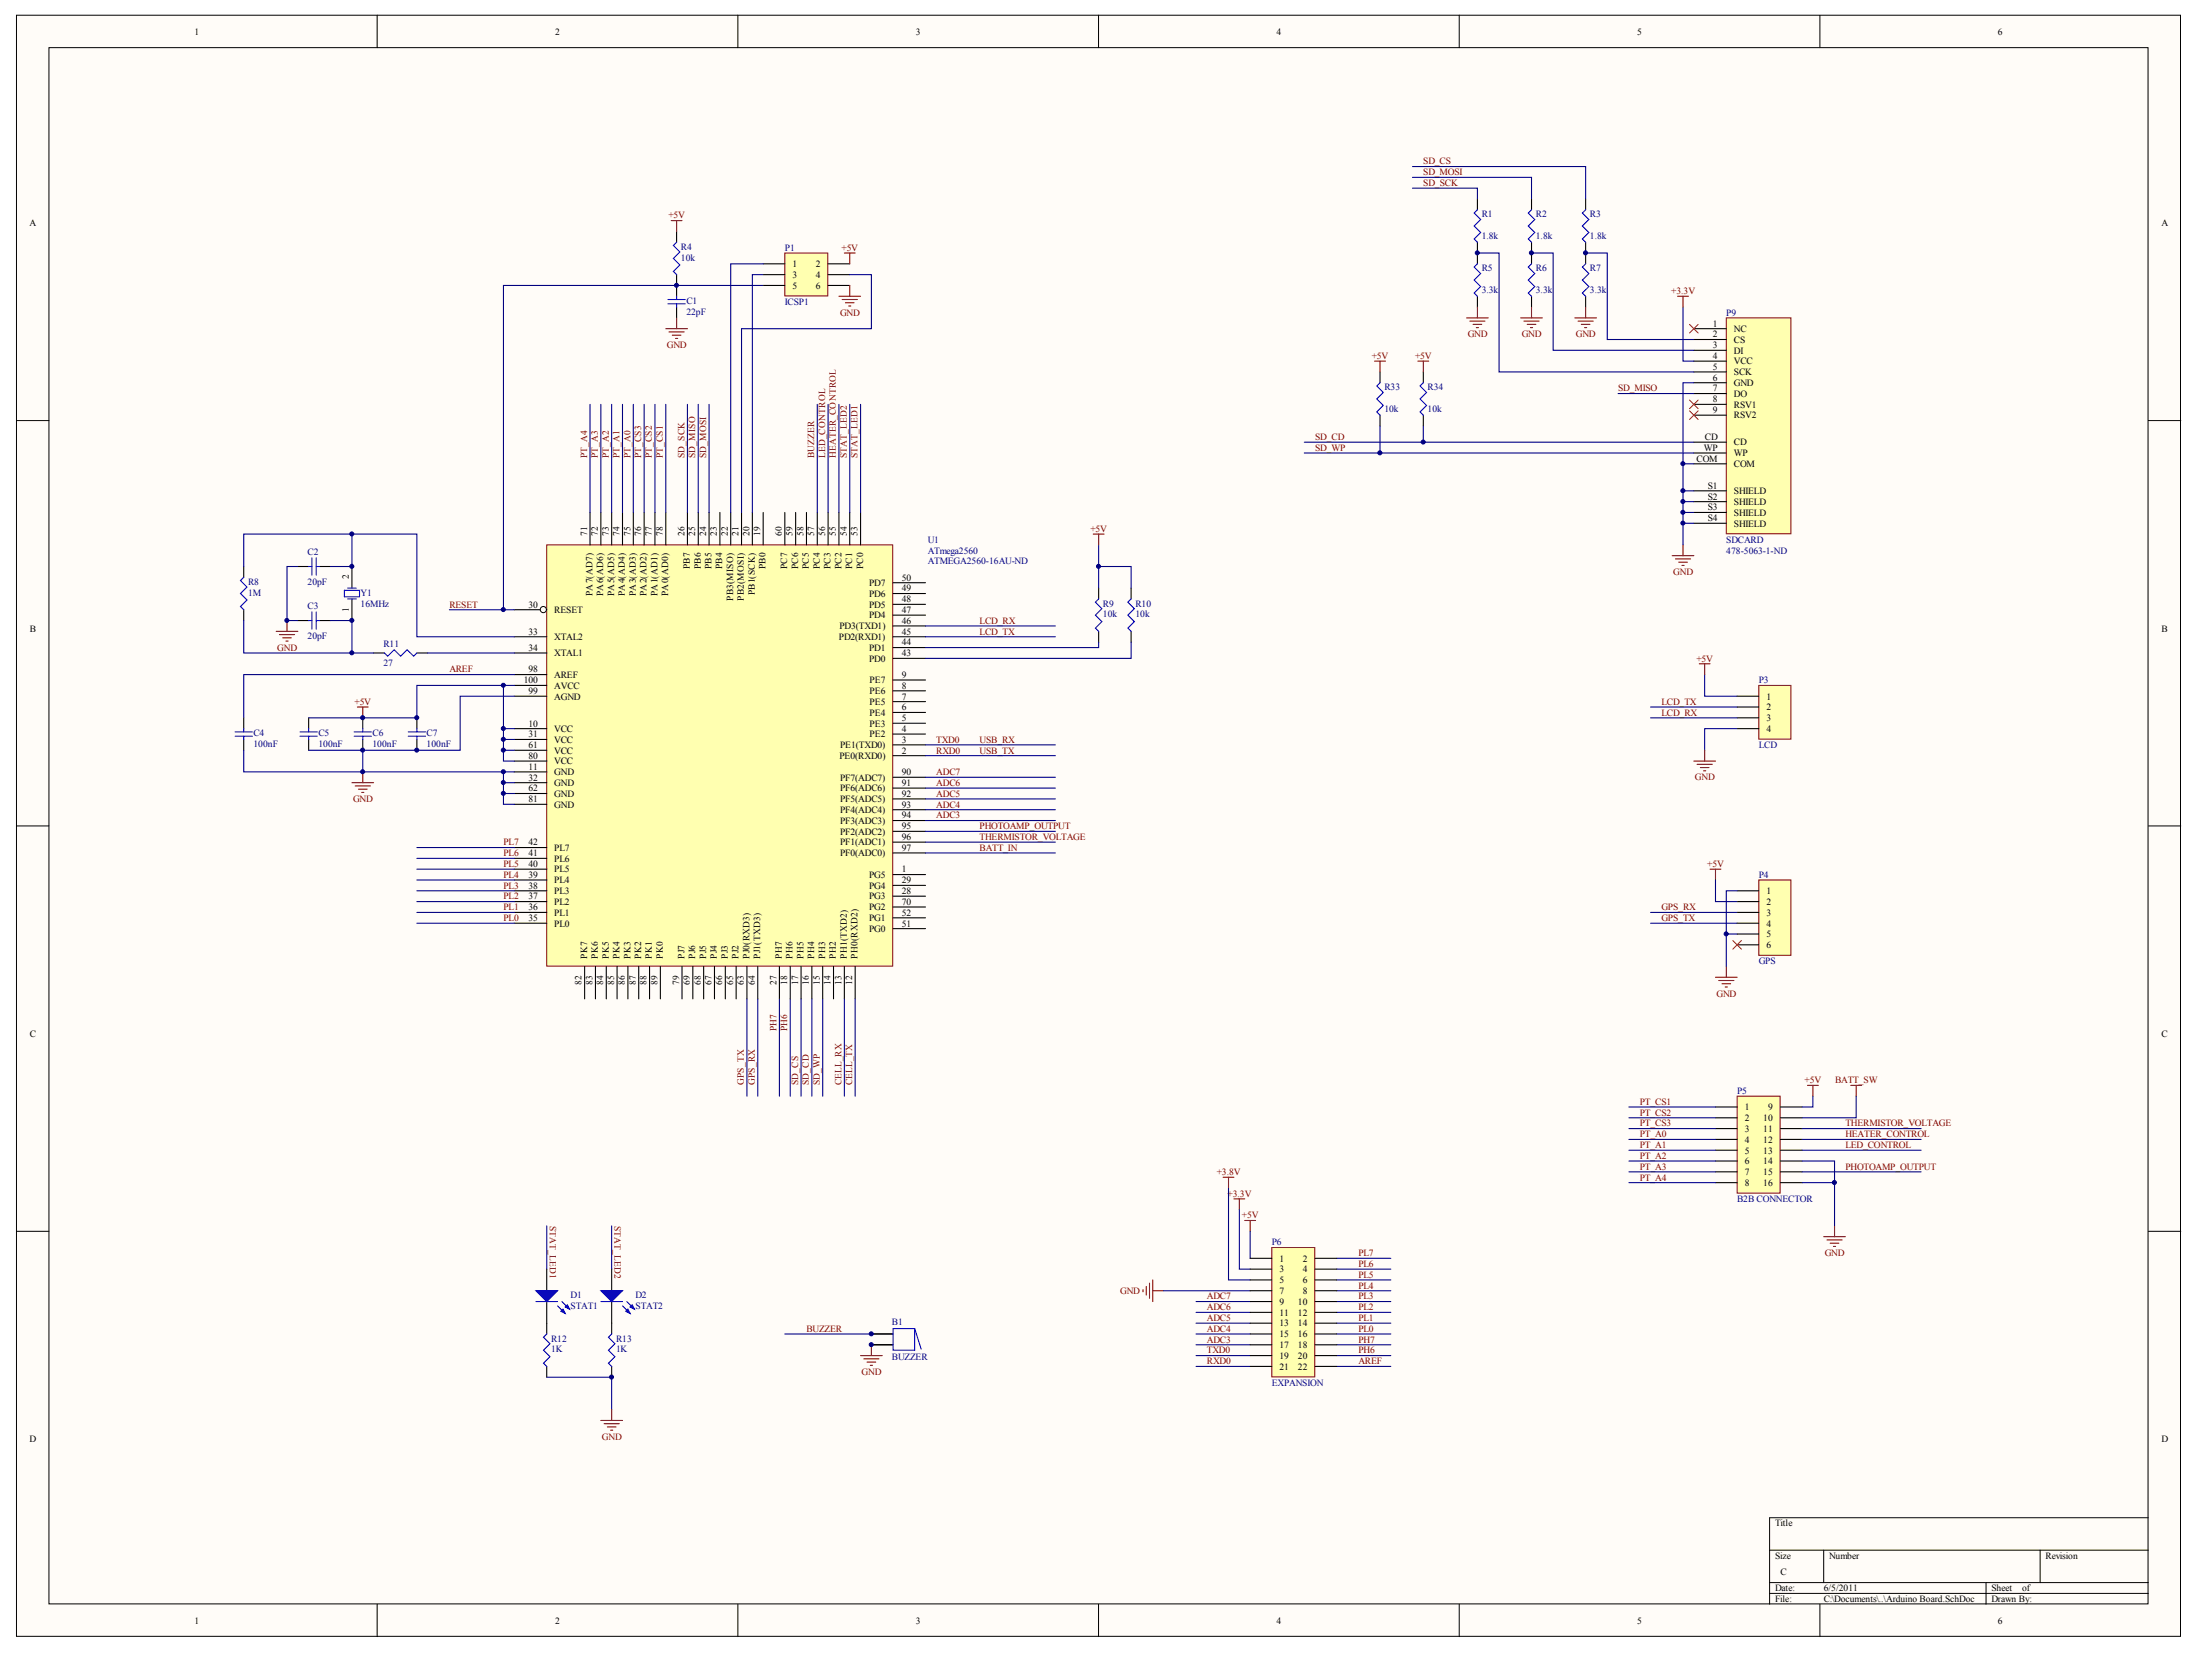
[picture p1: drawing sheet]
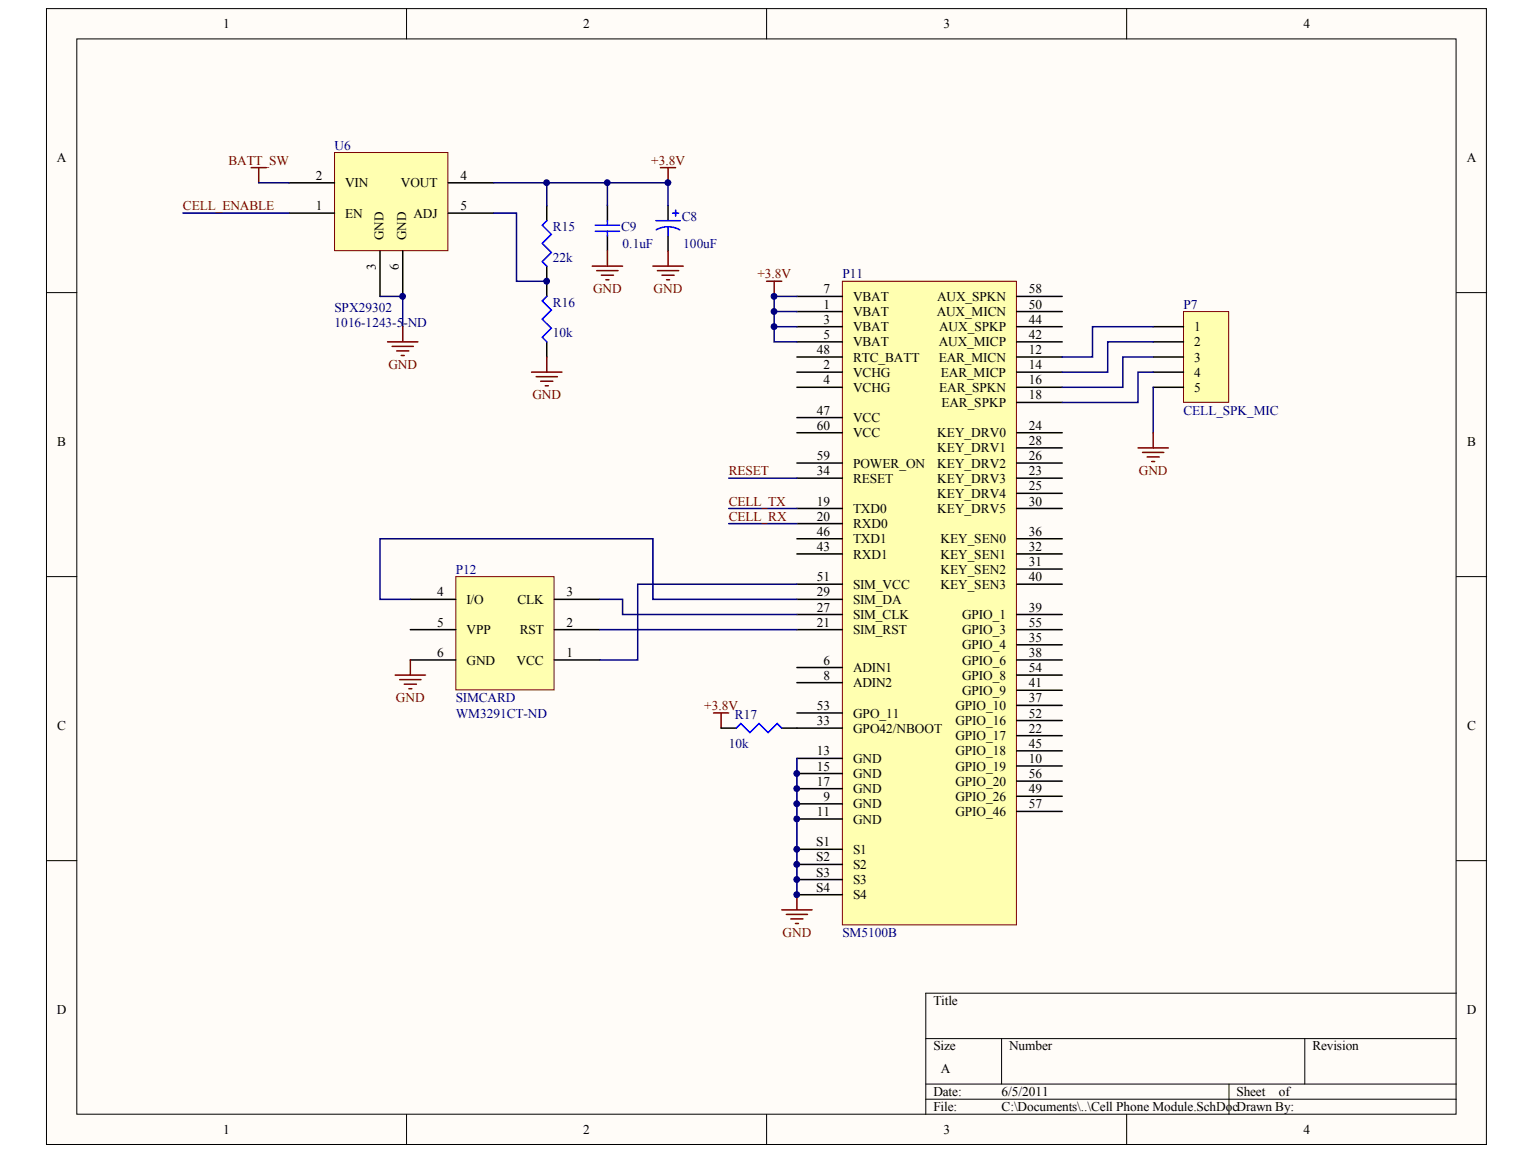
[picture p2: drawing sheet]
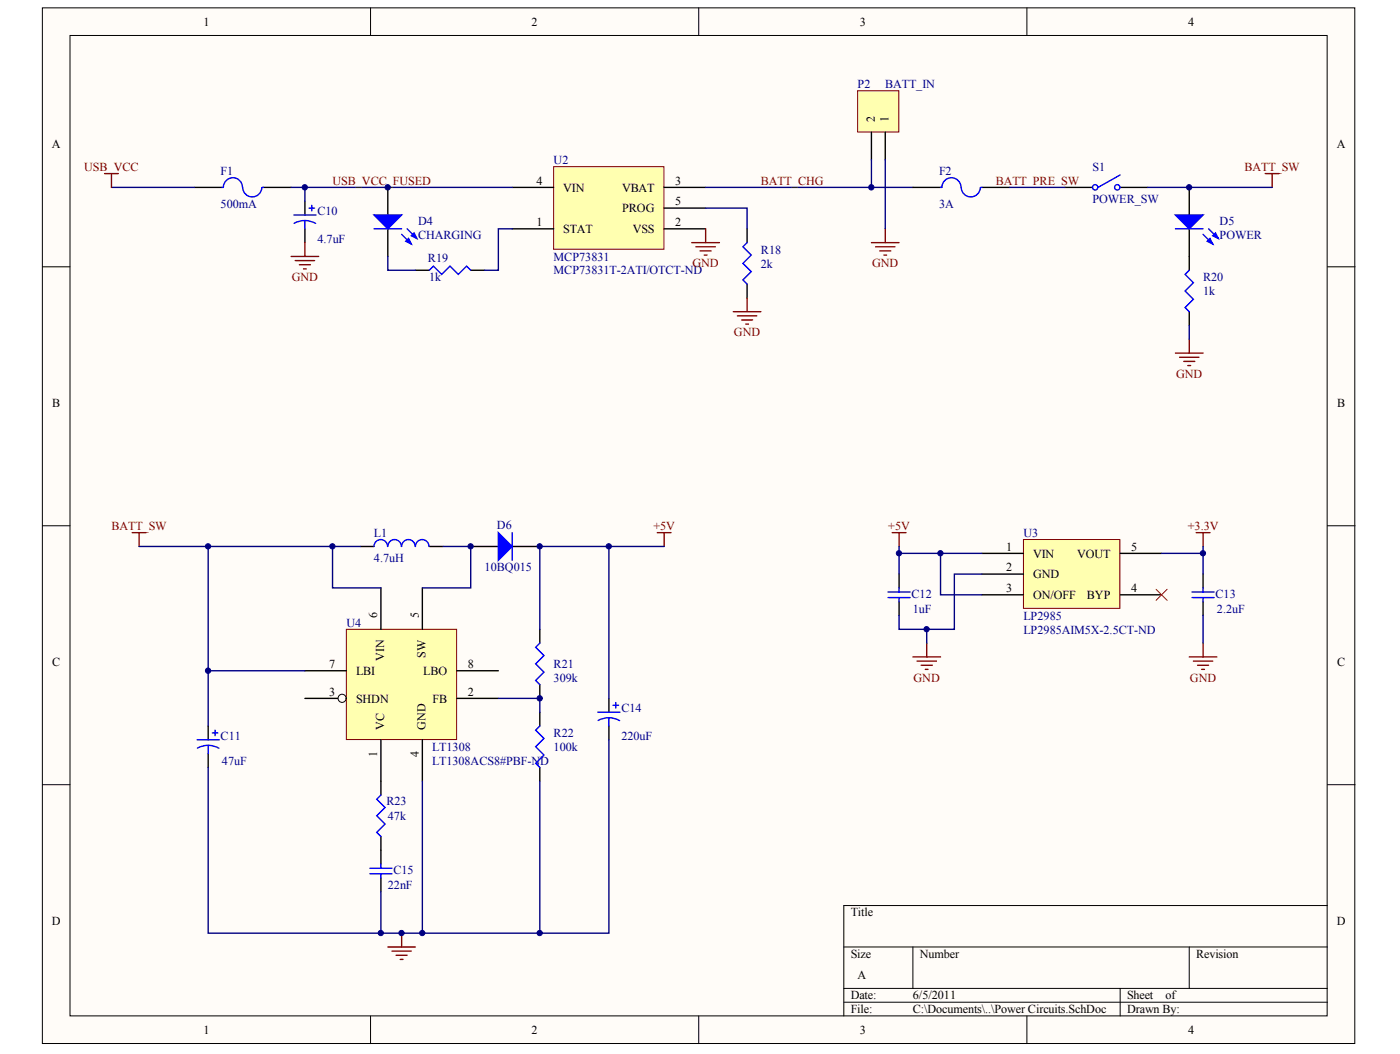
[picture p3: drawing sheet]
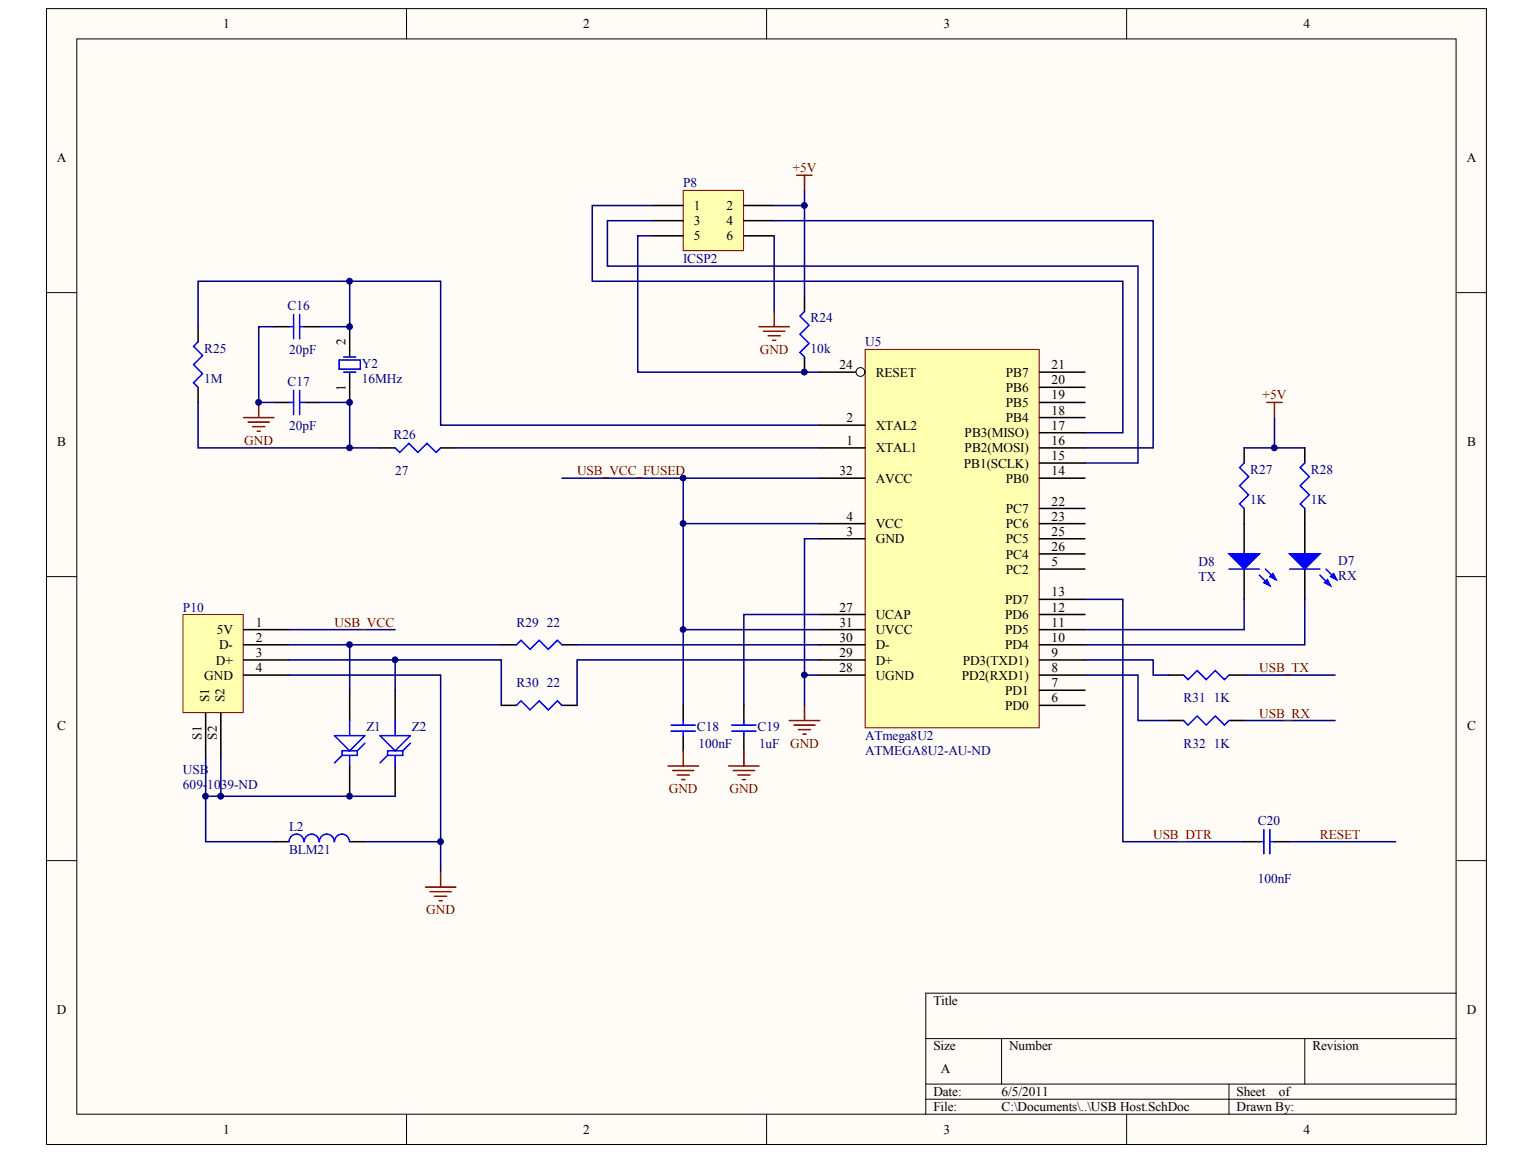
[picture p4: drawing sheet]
# Altium project LAMP Microcontroller PCB.PrjPCB
4 sheets, 88 parts. Net scope: global (net labels, ports and power ports of the same name join across sheets).
Board file: Microcontroller PCB.PcbDoc
Sheets:
  Arduino Board.SchDoc
  Power Circuits.SchDoc
  Cell Phone Module.SchDoc
  USB Host.SchDoc

## Sheet Arduino Board.SchDoc
size C

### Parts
B1  BUZZER  [BUZZER]
C1  value 22pF  [C1206]  (hidden comment: Cap Semi)
C2  value 20pF  [C1206]  (hidden comment: Cap Semi)
C3  value 20pF  [C1206]  (hidden comment: Cap Semi)
C4  value 100nF  [C1206]  (hidden comment: Cap Semi)
C5  value 100nF  [C1206]  (hidden comment: Cap Semi)
C6  value 100nF  [C1206]  (hidden comment: Cap Semi)
C7  value 100nF  [C1206]  (hidden comment: Cap Semi)
D1  STAT1  [HDR1X2]
D2  STAT2  [HDR1X2]
P1  ICSP1  [HDR2X3]
P3  LCD  [2MM JST PH - 4 PIN]
P4  GPS  [2mm JST PH - 6 pin]
P5  B2B CONNECTOR  [HDR2X8_CEN]
P6  EXPANSION  [HDR2X11]
P9  SDCARD  Supplier Part Number 1: 478-5063-1-ND  [SDSLOT]
R1  value 1.8k  [RESC3216M]  (hidden comment: Res3)
R2  value 1.8k  [RESC3216M]  (hidden comment: Res3)
R3  value 1.8k  [RESC3216M]  (hidden comment: Res3)
R4  value 10k  [RESC3216M]  (hidden comment: Res3)
R5  value 3.3k  [RESC3216M]  (hidden comment: Res3)
R6  value 3.3k  [RESC3216M]  (hidden comment: Res3)
R7  value 3.3k  [RESC3216M]  (hidden comment: Res3)
R8  value 1M  [RESC3216M]  (hidden comment: Res3)
R9  value 10k  [RESC3216M]  (hidden comment: Res3)
R10  value 10k  [RESC3216M]  (hidden comment: Res3)
R11  value 27  [RESC3216M]  (hidden comment: Res3)
R12  value 1K  [RESC3216M]  (hidden comment: Res3)
R13  value 1K  [RESC3216M]  (hidden comment: Res3)
R33  value 10k  [RESC3216M]  (hidden comment: Res3)
R34  value 10k  [RESC3216M]  (hidden comment: Res3)
U1  ATmega2560  Supplier Part Number 1: ATMEGA2560-16AU-ND  [TSQFP50P1600X1600-100M]
Y1  16MHz  [SMT Crystal]

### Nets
+3.3V: P6.3 P9.4(VCC)
+3.8V: P6.5
+5V: C5.2 C6.2 C7.2 P1.2 P3.1 P4.2 P5.9 P6.1 R4.2 R9.2 R10.2 R33.2 R34.2 U1.10(VCC) U1.31(VCC) U1.61(VCC) U1.80(VCC) U1.100(AVCC)
BATT_SW: P5.10
GND: B1.2 B1.2A C1.1 C2.1 C3.2 C4.1 C5.1 C6.1 C7.1 P1.6 P3.4 P4.1 P4.5 P5.14 P5.16 P6.7 P9.6(GND) P9.COM P9.S1(SHIELD) P9.S2(SHIELD) P9.S3(SHIELD) P9.S4(SHIELD) R5.1 R6.1 R7.1 R12.1 R13.1 U1.11(GND) U1.32(GND) U1.62(GND) U1.81(GND) U1.99(AGND)
ADC3: P6.17 U1.94(PF3(ADC3))
ADC4: P6.15 U1.93(PF4(ADC4))
ADC5: P6.13 U1.92(PF5(ADC5))
ADC6: P6.11 U1.91(PF6(ADC6))
ADC7: P6.9 U1.90(PF7(ADC7))
AREF: C4.2 P6.22 U1.98(AREF)
BATT_IN: U1.97(PF0(ADC0))
BUZZER: B1.1 B1.1A U1.57(PC4)
CELL_RX: U1.13(PH1(TXD2))
CELL_TX: U1.12(PH0(RXD2))
GPS_RX: P4.3 U1.64(PJ1(TXD3))
GPS_TX: P4.4 U1.63(PJ0(RXD3))
HEATER_CONTROL: P5.12 U1.55(PC2)
LCD_RX: P3.3 U1.46(PD3(TXD1))
LCD_TX: P3.2 U1.45(PD2(RXD1))
LED_CONTROL: P5.13 U1.56(PC3)
PH6: P6.20 U1.18(PH6)
PH7: P6.18 U1.27(PH7)
PHOTOAMP_OUTPUT: P5.15 U1.95(PF2(ADC2))
PL0: P6.16 U1.35(PL0)
PL1: P6.14 U1.36(PL1)
PL2: P6.12 U1.37(PL2)
PL3: P6.10 U1.38(PL3)
PL4: P6.8 U1.39(PL4)
PL5: P6.6 U1.40(PL5)
PL6: P6.4 U1.41(PL6)
PL7: P6.2 U1.42(PL7)
PT_A0: P5.4 U1.75(PA3(AD3))
PT_A1: P5.5 U1.74(PA4(AD4))
PT_A2: P5.6 U1.73(PA5(AD5))
PT_A3: P5.7 U1.72(PA6(AD6))
PT_A4: P5.8 U1.71(PA7(AD7))
PT_CS1: P5.1 U1.78(PA0(AD0))
PT_CS2: P5.2 U1.77(PA1(AD1))
PT_CS3: P5.3 U1.76(PA2(AD2))
RESET: C1.2 P1.5 R4.1 U1.30(RESET)
RXD0: P6.21 U1.2(PE0(RXD0))  [also labelled USB_TX]
SD_CD: P9.CD R34.1 U1.16(PH4)
SD_CS: R3.2 U1.17(PH5)
SD_MISO: P9.7(DO) U1.25(PB6)
SD_MOSI: R2.2 U1.24(PB5)
SD_SCK: R1.2 U1.26(PB7)
SD_WP: P9.WP R33.1 U1.15(PH3)
STAT_LED1: D1.1(A) U1.53(PC0)
STAT_LED2: D2.1(A) U1.54(PC1)
THERMISTOR_VOLTAGE: P5.11 U1.96(PF1(ADC1))
TXD0: P6.19 U1.3(PE1(TXD0))  [also labelled USB_RX]
NetC2_2: C2.2 R8.2 U1.33(XTAL2) Y1.2(OSC2)
NetC3_1: C3.1 R8.1 R11.2 Y1.1(OSC1)
NetD1_2: D1.2(K) R12.2
NetD2_2: D2.2(K) R13.2
NetP1_1: P1.1 U1.22(PB3(MISO))
NetP1_3: P1.3 U1.20(PB1(SCK))
NetP1_4: P1.4 U1.21(PB2(MOSI))
NetP9_2: P9.2(CS) R3.1 R7.2
NetP9_3: P9.3(DI) R2.1 R6.2
NetP9_5: P9.5(SCK) R1.1 R5.2
NetR9_1: R9.1 U1.44(PD1)
NetR10_1: R10.1 U1.43(PD0)
NetR11_1: R11.1 U1.34(XTAL1)

Not connected (* = marked no-connect by the designer): P4 6*; P9 1(NC)* 8(RSV1)* 9(RSV2)*; U1 1(PG5) 4(PE2) 5(PE3) 6(PE4) 7(PE5) 8(PE6) 9(PE7) 14(PH2) 19(PB0) 23(PB4) 28(PG3) 29(PG4) 47(PD4) 48(PD5) 49(PD6) 50(PD7) 51(PG0) 52(PG1) 58(PC5) 59(PC6) 60(PC7) 65(PJ2) 66(PJ3) 67(PJ4) 68(PJ5) 69(PJ6) 70(PG2) 79(PJ7) 82(PK7) 83(PK6) 84(PK5) 85(PK4) 86(PK3) 87(PK2) 88(PK1) 89(PK0)

## Sheet Power Circuits.SchDoc
size A

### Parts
C10  value 4.7uF  [TC7343-2917]  (hidden comment: Cap Pol3)
C11  value 47uF  [TC6032-2412]  (hidden comment: Cap Pol3)
C12  value 1uF  [C1206]  (hidden comment: Cap Semi)
C13  value 2.2uF  [C1206]  (hidden comment: Cap Semi)
C14  value 220uF  [TC7343-2917]  (hidden comment: Cap Pol3)
C15  value 22nF  [C1206]  (hidden comment: Cap Semi)
D4  CHARGING  [HDR1X2]
D5  POWER  [HDR1X2]
D6  10BQ015  [DSO-C2/X2.3]
F1  500mA  [RESC3216M]
F2  3A  [RESC3216M]
L1  value 4.7uH  [MURATA SMT INDUCTOR]  (hidden comment: Inductor)
P2  BATT_IN  [2MM JST PH - 2 PIN VERT]
R18  value 2k  [RESC3216M]  (hidden comment: Res3)
R19  value 1k  [RESC3216M]  (hidden comment: Res3)
R20  value 1k  [RESC3216M]  (hidden comment: Res3)
R21  value 309k  [RESC3216M]  (hidden comment: Res3)
R22  value 100k  [RESC3216M]  (hidden comment: Res3)
R23  value 47k  [RESC3216M]  (hidden comment: Res3)
S1  POWER_SW  [DPDT_PUSHBUTTON_SWITCH]
U2  MCP73831  Supplier Part Number 1: MCP73831T-2ATI/OTCT-ND  [SOT23-5AM]
U3  LP2985  Supplier Part Number 1: LP2985AIM5X-2.5CT-ND  [SOT23-5AM]
U4  LT1308  Supplier Part Number 1: LT1308ACS8#PBF-ND  [SOIC127P600-8AM]

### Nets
+3.3V: C13.2 U3.5(VOUT)
+5V: C12.2 C14.1 D6.2(K) R21.2 U3.1(VIN) U3.3(ON/OFF)
BATT_SW: C11.1 D5.1(A) L1.1 S1.2(NO) U4.6(VIN) U4.7(LBI)
GND: C10.2 C11.2 C12.1 C13.1 C14.2 C15.1 P2.1 R18.1 R20.1 R22.1 U2.2(VSS) U3.2(GND) U4.4(GND)
USB_VCC: F1.1
BATT_CHG: F2.1 P2.2 U2.3(VBAT)
USB_VCC_FUSED: C10.1 D4.1(A) F1.2 U2.4(VIN)
NetC15_2: C15.2 R23.1
NetD4_2: D4.2(K) R19.1
NetD5_2: D5.2(K) R20.2
NetD6_1: D6.1(A) L1.2 U4.5(SW)
NetF2_2: F2.2 S1.1(COMMON)
NetR18_2: R18.2 U2.5(PROG)
NetR19_2: R19.2 U2.1(STAT)
NetR21_1: R21.1 R22.2 U4.2(FB)
NetR23_2: R23.2 U4.1(VC)

Not connected (* = marked no-connect by the designer): U3 4(BYP)*; U4 3(SHDN) 8(LBO)

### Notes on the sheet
- Labels drawn without touching a wire or pin: BATT_PRE_SW

## Sheet Cell Phone Module.SchDoc
size A

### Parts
C8  value 100uF  [TC7343-2917]  (hidden comment: Cap Pol3)
C9  value 0.1uF  [C1206]  (hidden comment: Cap Semi)
P7  CELL_SPK_MIC  [2mm JST PH - 5 pin]
P11  SM5100B  [SM5100B-60PIN]
P12  SIMCARD  Supplier Part Number 1: WM3291CT-ND  [SIMSLOT]
R15  value 22k  [RESC3216M]  (hidden comment: Res3)
R16  value 10k  [RESC3216M]  (hidden comment: Res3)
R17  value 10k  [RESC3216M]  (hidden comment: Res3)
U6  SPX29302  Supplier Part Number 1: 1016-1243-5-ND  [TO170P1520-6N]

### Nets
+3.8V: C8.1 C9.2 P11.1(VBAT) P11.3(VBAT) P11.5(VBAT) P11.7(VBAT) R15.2 R17.1 U6.4(VOUT)
BATT_SW: U6.2(VIN)
GND: C8.2 C9.1 P7.5 P11.9(GND) P11.11(GND) P11.13(GND) P11.15(GND) P11.17(GND) P11.S1 P11.S2 P11.S3 P11.S4 P12.6(GND) R16.1 U6.3(GND) U6.6(GND)
CELL_ENABLE: U6.1(EN)
CELL_RX: P11.20(RXD0)
CELL_TX: P11.19(TXD0)
RESET: P11.34(RESET)
NetP7_1: P7.1 P11.12(EAR_MICN)
NetP7_2: P7.2 P11.14(EAR_MICP)
NetP7_3: P7.3 P11.16(EAR_SPKN)
NetP7_4: P7.4 P11.18(EAR_SPKP)
NetP11_21: P11.21(SIM_RST) P12.2(RST)
NetP11_27: P11.27(SIM_CLK) P12.3(CLK)
NetP11_29: P11.29(SIM_DA) P12.4(I/O)
NetP11_33: P11.33(GPO42/NBOOT) R17.2
NetP11_51: P11.51(SIM_VCC) P12.1(VCC)
NetR15_1: R15.1 R16.2 U6.5(ADJ)

Not connected (* = marked no-connect by the designer): P11 2(VCHG) 4(VCHG) 6(ADIN1) 8(ADIN2) 10(GPIO_19) 22(GPIO_17) 23(KEY_DRV3) 24(KEY_DRV0) 25(KEY_DRV4) 26(KEY_DRV2) 28(KEY_DRV1) 30(KEY_DRV5) 31(KEY_SEN2) 32(KEY_SEN1) 35(GPIO_4) 36(KEY_SEN0) 37(GPIO_10) 38(GPIO_6) 39(GPIO_1) 40(KEY_SEN3) 41(GPIO_9) 42(AUX_MICP) 43(RXD1) 44(AUX_SPKP) 45(GPIO_18) 46(TXD1) 47(VCC) 48(RTC_BATT) 49(GPIO_26) 50(AUX_MICN) 52(GPIO_16) 53(GPO_11) 54(GPIO_8) 55(GPIO_3) 56(GPIO_20) 57(GPIO_46) 58(AUX_SPKN) 59(POWER_ON) 60(VCC); P12 5(VPP)

## Sheet USB Host.SchDoc
size A

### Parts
C16  value 20pF  [C1206]  (hidden comment: Cap Semi)
C17  value 20pF  [C1206]  (hidden comment: Cap Semi)
C18  value 100nF  [C1206]  (hidden comment: Cap Semi)
C19  value 1uF  [C1206]  (hidden comment: Cap Semi)
C20  value 100nF  [C1206]  (hidden comment: Cap Semi)
D7  RX  [HDR1X2]
D8  TX  [HDR1X2]
L2  value BLM21  [INDC2012M]  (hidden comment: Inductor)
P8  ICSP2  [HDR2X3]
P10  USB  Supplier Part Number 1: 609-1039-ND  [USB-B PN61729]
R24  value 10k  [RESC3216M]  (hidden comment: Res3)
R25  value 1M  [RESC3216M]  (hidden comment: Res3)
R26  value 27  [RESC3216M]  (hidden comment: Res3)
R27  value 1K  [RESC3216M]  (hidden comment: Res3)
R28  value 1K  [RESC3216M]  (hidden comment: Res3)
R29  value 22  [RESC3216M]  (hidden comment: Res3)
R30  value 22  [RESC3216M]  (hidden comment: Res3)
R31  value 1K  [RESC3216M]  (hidden comment: Res3)
R32  value 1K  [RESC3216M]  (hidden comment: Res3)
U5  ATmega8U2  Supplier Part Number 1: ATMEGA8U2-AU-ND  [QFP80P900X900-32M]
Y2  16MHz  [SMT Crystal]
Z1  Tranzorb  [CD1608-0603]  (value not drawn)
Z2  Tranzorb  [CD1608-0603]  (value not drawn)

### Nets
+5V: P8.2 R24.2 R27.2 R28.2
GND: C16.1 C17.2 C18.1 C19.1 L2.2 P8.6 P10.4(GND) U5.3(GND) U5.28(UGND)
USB_VCC: P10.1(5V)
RESET: C20.2
USB_DTR: C20.1 U5.13(PD7)
USB_RX: R32.1  [project net TXD0]
USB_TX: R31.1  [project net RXD0]
USB_VCC_FUSED: C18.2 U5.4(VCC) U5.31(UVCC) U5.32(AVCC)
NetC16_2: C16.2 R25.2 U5.2(XTAL2) Y2.2(OSC2)
NetC17_1: C17.1 R25.1 R26.2 Y2.1(OSC1)
NetC19_2: C19.2 U5.27(UCAP)
NetD7_1: D7.1(A) R28.1
NetD7_2: D7.2(K) U5.10(PD4)
NetD8_1: D8.1(A) R27.1
NetD8_2: D8.2(K) U5.11(PD5)
NetL2_1: L2.1 P10.S1 P10.S2 Z1.2(K) Z2.2(K)
NetP8_1: P8.1 U5.17(PB3(MISO))
NetP8_3: P8.3 U5.15(PB1(SCLK))
NetP8_4: P8.4 U5.16(PB2(MOSI))
NetP8_5: P8.5 R24.1 U5.24(RESET)
NetP10_2: P10.2(D-) R29.1 Z1.1(A)
NetP10_3: P10.3(D+) R30.1 Z2.1(A)
NetR26_1: R26.1 U5.1(XTAL1)
NetR29_2: R29.2 U5.30(D-)
NetR30_2: R30.2 U5.29(D+)
NetR31_2: R31.2 U5.9(PD3(TXD1))
NetR32_2: R32.2 U5.8(PD2(RXD1))

Not connected (* = marked no-connect by the designer): U5 5(PC2) 6(PD0) 7(PD1) 12(PD6) 14(PB0) 18(PB4) 19(PB5) 20(PB6) 21(PB7) 22(PC7) 23(PC6) 25(PC5) 26(PC4)

## Nets that join several sheets
+3.3V: Arduino Board (P6.3 P9.4), Power Circuits (C13.2 U3.5)
+3.8V: Arduino Board (P6.5), Cell Phone Module (9 pins)
+5V: Arduino Board (18 pins), Power Circuits (6 pins), USB Host (P8.2 R24.2 R27.2 R28.2)
BATT_SW: Arduino Board (P5.10), Power Circuits (6 pins), Cell Phone Module (U6.2)
GND: Arduino Board (32 pins), Power Circuits (13 pins), Cell Phone Module (16 pins), USB Host (9 pins)
USB_VCC: Power Circuits (F1.1), USB Host (P10.1)
CELL_RX: Arduino Board (U1.13), Cell Phone Module (P11.20)
CELL_TX: Arduino Board (U1.12), Cell Phone Module (P11.19)
RESET: Arduino Board (C1.2 P1.5 R4.1 U1.30), Cell Phone Module (P11.34), USB Host (C20.2)
RXD0: Arduino Board (P6.21 U1.2), USB Host (R31.1)
TXD0: Arduino Board (P6.19 U1.3), USB Host (R32.1)
USB_VCC_FUSED: Power Circuits (C10.1 D4.1 F1.2 U2.4), USB Host (C18.2 U5.4 U5.31 U5.32)
